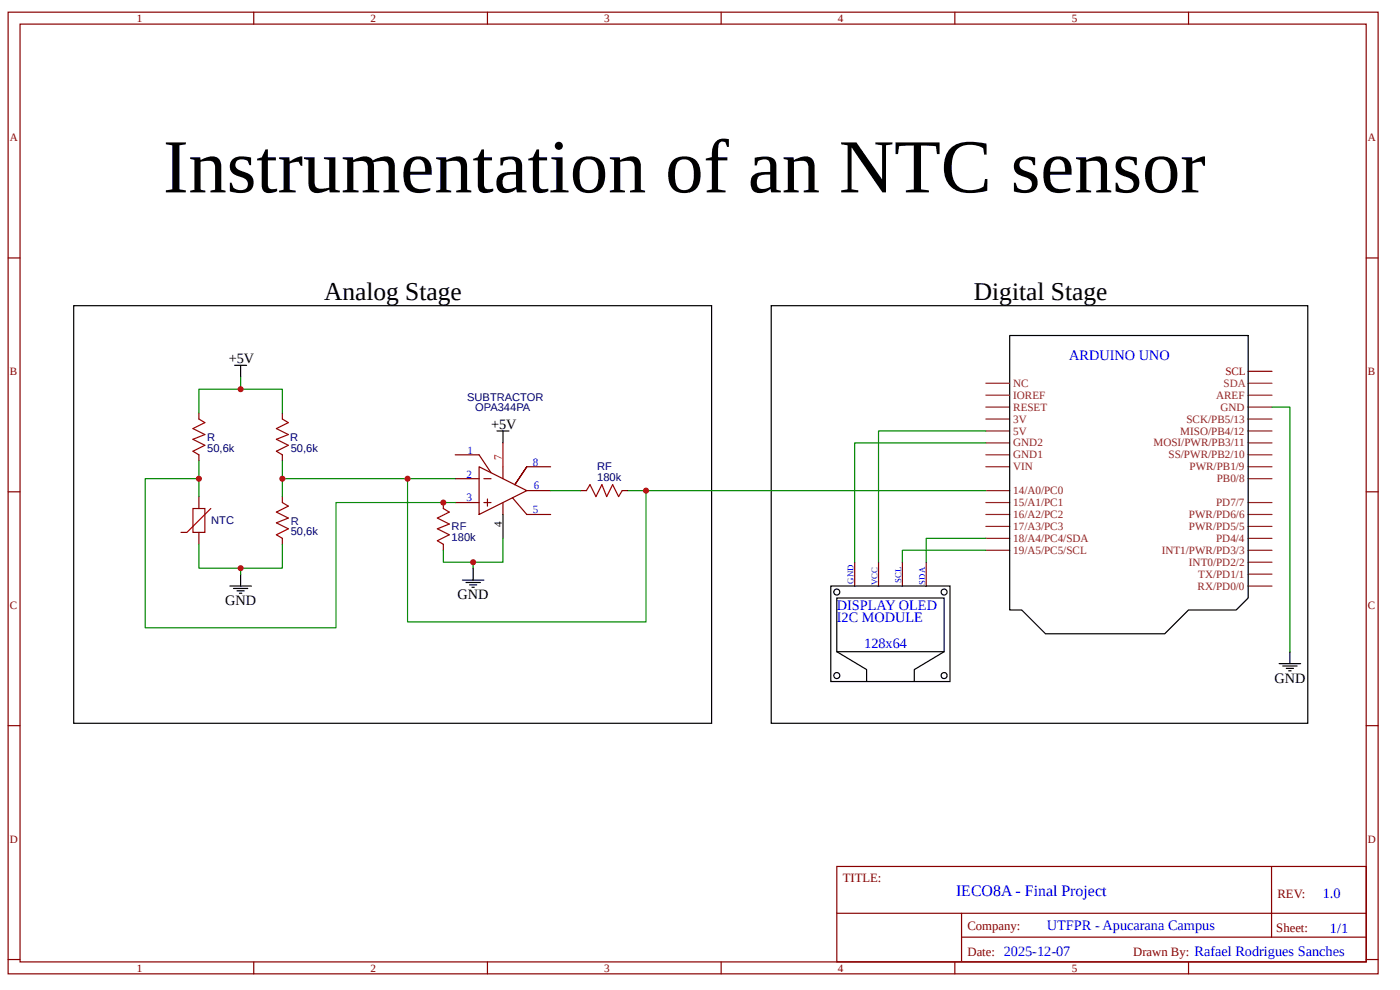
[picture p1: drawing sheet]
<svg xmlns="http://www.w3.org/2000/svg" width="297mm" height="210mm" viewBox="0 0 297 210" stroke-linecap="round" stroke-linejoin="round" font-family="sans-serif">
<g fill="none" stroke="#800" stroke-width=".25">
<path d="M1.7 2.6h290.7v203.9h-290.7zM4.3 5.1h285.5v198.8h-285.5zM53.8 2.6v2.5M103.4 2.6v2.5M153 2.6v2.5M202.6 2.6v2.5M252.1 2.6v2.5M1.7 54.7h2.6M289.8 54.7h2.6M42.2 87.6v1.2M42.2 96.4v1.3M59.9 87.6v1.2"/>
<path d="M59.9 96.4v1.3M96.6 96.4h5l2.6 3.8M101.6 99l10.2 5-10.2 5.1zM106.7 99v2.5M111.8 99h5M1.7 104.3h2.6M42.2 105.3v2.5M42.2 112.9v2.5M59.9 105.3v1.2M59.9 114.1v1.3M94.1 106.5v1.3M94.1 115.4v1.3"/>
<path d="M96.6 106.5h5M96.6 101.5h5M102.7 106.5h1.5M102.7 101.5h1.5M103.4 105.8v1.5M106.7 106.5v2.6M108.7 105.5l3.1 3.6h5M109.2 102.8l2.6-3.8-2.6 3.8M111.8 104h5M123.1 104h1.3M132 104h1.3M181.3 119.2v5.1"/>
<path d="M186.4 119.2v5.1M191.4 119.2v5.1M196.5 119.2v5.1M289.8 104.3h2.6M1.7 153.8h2.6M289.8 153.8h2.6M177.5 183.7h112.3v20.2h-112.3zM177.6 193.6h112.1M204 198.7h85.7M204 193.6v10.1M269.8 183.7v15M1.7 203.4h2.6"/>
<path d="M53.8 203.9v2.6M103.4 203.9v2.6M153 203.9v2.6M202.6 203.9v2.6M252.1 203.9v2.6M289.8 203.4h2.6"/>
</g>
<g fill="none" stroke="#000" stroke-width=".25">
<path d="M15.6 64.8h135.4v88.5h-135.4zM49.8 77.5h2.5M51 77.5v2.5M163.6 64.8h113.8v88.5h-113.8zM214.2 71.1h50.6v55.7l-2.5 2.5h-10.2l-5 5.1h-25.3l-5.1-5.1h-2.5zM105.4 91.4h2.6M106.7 91.4v2.5M106.7 109.1v5M48.8 124.3h4.5M49.5 124.8h3.1M50.3 125.3h1.5M50.8 125.8h.5"/>
<path d="M51 121.7v2.6M98.1 123h4.6M98.9 123.5h3M99.6 124h1.5M100.1 124.5h.5M100.4 120.5v2.5M176.3 124.3h25.3v20.2h-25.3zM177.5 126.8h22.8v11.4h-22.8zM177.5 138.2l6.4 3.8v2.5M200.3 138.2l-6.3 3.8v2.5M273.7 138.2v2.5M271.4 140.7h4.5"/>
<path d="M272.1 141.2h3.1M272.9 141.7h1.5M273.4 142.2h.5"/>
<circle cx="177.5" cy="125.5" r=".63"/>
<circle cx="200.3" cy="125.5" r=".63"/>
<circle cx="177.5" cy="143.2" r=".63"/>
<circle cx="200.3" cy="143.2" r=".63"/>
</g>
<path d="M106.7 93.9v5.1" fill="none" stroke="#f00" stroke-width=".25"/>
<path d="M42.2 88.8l1.3 .8-2.6 1.3 2.6 1.2-2.6 1 2.6 1.3-2.6 1.3 1.3 .7M59.9 88.8l1.3 .8-2.6 1.3 2.6 1.2-2.6 1 2.6 1.3-2.6 1.3 1.3 .7M40.9 107.8h2.6v5.1h-2.6zM44.7 107.8l-5 5.1h-1.3M59.9 106.5l1.3 .8-2.6 1.3 2.6 1.2-2.6 1 2.6 1.3-2.6 1.3 1.3 .7M94.1 107.8l1.2 .8-2.5 1.2 2.5 1.3-2.5 1 2.5 1.3-2.5 1.2 1.3 .8M124.4 104l.8-1.2 1.2 2.5 1.3-2.5 1 2.5 1.3-2.5 1.2 2.5 .8-1.3" fill="none" stroke="#a00000" stroke-width=".25"/>
<g fill="none" stroke="#8d2323" stroke-width=".25">
<path d="M209.1 99h5.1M209.1 96.4h5.1M209.1 93.9h5.1M209.1 91.4h5.1M209.1 88.8h5.1M209.1 86.3h5.1M209.1 83.8h5.1M209.1 81.3h5.1M264.8 99h5.1M264.8 96.4h5.1M264.8 93.9h5.1M264.8 91.4h5.1"/>
<path d="M264.8 88.8h5.1M264.8 86.3h5.1M264.8 83.8h5.1M209.1 116.7h5.1M209.1 114.1h5.1M209.1 111.6h5.1M209.1 109.1h5.1M209.1 106.5h5.1M209.1 104h5.1M264.8 119.2h5.1M264.8 116.7h5.1M264.8 114.1h5.1"/>
<path d="M264.8 111.6h5.1M264.8 109.1h5.1M264.8 106.5h5.1M264.8 101.5h5.1M264.8 124.3h5.1M264.8 121.7h5.1"/>
</g>
<path d="M264.8 81.3h5.1" fill="none" stroke="#933" stroke-width=".25"/>
<path d="M264.8 78.7h5.1" fill="none" stroke="#900" stroke-width=".25"/>
<g fill="none" stroke="#080" stroke-width=".25">
<path d="M51 80v2.5M42.2 87.6v-5.1h17.7v5.1M42.2 97.7v7.6M59.9 97.7v7.6M209.1 93.9h-27.8v25.3M209.1 91.4h-22.7v27.8M269.9 86.3h3.8v51.9M42.2 101.5h-11.4v31.6h40.5v-26.6h25.3M42.2 115.4v5.1h17.7v-5.1M59.9 101.5h36.7M86.5 101.5v30.3h50.6v-27.8h-3.8M94.1 116.7v2.5h6.3v1.3"/>
<path d="M106.7 114.1v5.1h-6.3M116.8 104h6.3M137.1 104h72M209.1 116.7h-17.7v2.5M209.1 114.1h-12.6v5.1M51 120.5v1.2"/>
</g>
<g fill="#c00">
<circle cx="51" cy="82.5" r=".63"/>
<circle cx="59.9" cy="101.5" r=".63"/>
<circle cx="86.5" cy="101.5" r=".63"/>
<circle cx="42.2" cy="101.5" r=".63"/>
<circle cx="94.1" cy="106.5" r=".63"/>
<circle cx="100.4" cy="119.2" r=".63"/>
<circle cx="51" cy="120.5" r=".63"/>
<circle cx="137.1" cy="104" r=".63"/>
</g>
<text font-size="16.2" x="34.6" y="40.8">Instrumentation of an NTC sensor</text>
<g font-size="5.4">
<text x="68.8" y="63.5">Analog Stage</text>
<text x="206.6" y="63.5">Digital Stage</text>
</g>
<text font-size="3.4" fill="#00f" x="202.8" y="190">IECO8A - Final Project</text>
<g font-size="3">
<text x="48.5" y="77">+5V</text>
<text x="104.2" y="90.9">+5V</text>
<text x="47.8" y="128.3">GND</text>
<text x="97.1" y="127">GND</text>
<text x="270.4" y="144.7">GND</text>
</g>
<g font-size="3" fill="#00f">
<text x="226.9" y="76.4">ARDUINO UNO</text>
<text x="177.5" y="131.8">I2C MODULE</text>
<text x="177.5" y="129.3">DISPLAY OLED</text>
<text x="183.3" y="137.4">128x64</text>
<text x="280.6" y="190.3">1.0</text>
<text x="222.1" y="197.2">UTFPR - Apucarana Campus</text>
<text x="282.2" y="197.7">1/1</text>
</g>
<g font-size="2.7" fill="#800">
<text x="178.8" y="187">TITLE:</text>
<text x="271" y="190.3">REV:</text>
<text x="205.3" y="197.2">Company:</text>
<text x="270.8" y="197.6">Sheet:</text>
<text x="205.3" y="202.7">Date: 2025-12-07</text>
<text x="240.4" y="202.7">Drawn By: Rafael Rodrigues Sanches</text>
</g>
<g font-size="2.4" fill="#800">
<text x="29" y="4.7">1</text>
<text x="78.6" y="4.7">2</text>
<text x="128.2" y="4.7">3</text>
<text x="177.8" y="4.7">4</text>
<text x="227.4" y="4.7">5</text>
<text x="2.1" y="29.9">A</text>
<text x="290.2" y="29.9">A</text>
<text x="2.1" y="79.5">B</text>
<text x="290.2" y="79.5">B</text>
<text x="2.1" y="129.1">C</text>
<text x="290.2" y="129.1">C</text>
<text x="2.1" y="178.6">D</text>
<text x="290.2" y="178.6">D</text>
<text x="29" y="206.1">1</text>
<text x="78.6" y="206.1">2</text>
<text x="128.2" y="206.1">3</text>
<text x="177.8" y="206.1">4</text>
<text x="227.4" y="206.1">5</text>
</g>
<g font-size="2.4" fill="#8d2323">
<text x="215" y="82">NC</text>
<text x="215" y="89.6">3V</text>
<text x="215" y="87.1">RESET</text>
<text x="215" y="84.5">IOREF</text>
<text x="251.7" y="89.6">SCK/PB5/13</text>
<text x="258" y="84.5">AREF</text>
<text x="258.9" y="87.1">GND</text>
<text x="215" y="94.7">GND2</text>
<text x="215" y="92.1">5V</text>
<text x="244.7" y="94.7">MOSI/PWR/PB3/11</text>
<text x="250.4" y="92.1">MISO/PB4/12</text>
<text x="215" y="99.7">VIN</text>
<text x="215" y="97.2">GND1</text>
<text x="247.9" y="97.2">SS/PWR/PB2/10</text>
<text x="252.4" y="99.7">PWR/PB1/9</text>
<text x="215" y="107.3">15/A1/PC1</text>
<text x="215" y="104.8">14/A0/PC0</text>
<text x="258" y="107.3">PD7/7</text>
<text x="258.1" y="102.2">PB0/8</text>
<text x="215" y="112.4">17/A3/PC3</text>
<text x="215" y="109.8">16/A2/PC2</text>
<text x="252.2" y="112.4">PWR/PD5/5</text>
<text x="252.2" y="109.8">PWR/PD6/6</text>
<text x="215" y="117.4">19/A5/PC5/SCL</text>
<text x="215" y="114.9">18/A4/PC4/SDA</text>
<text x="246.5" y="117.4">INT1/PWR/PD3/3</text>
<text x="252.2" y="120">INT0/PD2/2</text>
<text x="258" y="114.9">PD4/4</text>
<text x="254.1" y="125">RX/PD0/0</text>
<text x="254.2" y="122.5">TX/PD1/1</text>
</g>
<text font-size="2.4" fill="#933" x="259.6" y="82">SDA</text>
<text font-size="2.4" fill="#900" x="260" y="79.5">SCL</text>
<g font-size="2.4" fill="#000080">
<text x="99.1" y="85">SUBTRACTOR</text>
<text x="100.8" y="87.1">OPA344PA</text>
<text x="44" y="95.8">50,6k</text>
<text x="44" y="93.6">R</text>
<text x="61.6" y="93.5">R</text>
<text x="61.7" y="95.8">50,6k</text>
<text x="126.7" y="102">180k</text>
<text x="126.7" y="99.7">RF</text>
<text x="44.8" y="111.2">NTC</text>
<text x="61.7" y="113.5">50,6k</text>
<text x="61.7" y="111.3">R</text>
<text x="95.8" y="112.4">RF</text>
<text x="95.8" y="114.7">180k</text>
</g>
<g font-size="2.4" fill="#00f">
<text x="98.9" y="101.2">2</text>
<text x="99.2" y="96.2">1</text>
<text x="113" y="98.7">8</text>
<text x="98.9" y="106.3">3</text>
<text x="113.3" y="103.8">6</text>
<text x="113" y="108.8">5</text>
</g>
<text font-size="2.4" fill="#f00" x="106.4" y="97.4" transform="rotate(-90 106.4 97.4)">7</text>
<text font-size="2.4" x="106.4" y="111.8" transform="rotate(-90 106.4 111.8)">4</text>
<g font-size="1.9" fill="#00f">
<text x="181.1" y="123.7" transform="rotate(-90 181.1 123.7)">GND</text>
<text x="186.1" y="124" transform="rotate(-90 186.1 124)">VCC</text>
<text x="191.2" y="123.6" transform="rotate(-90 191.2 123.6)">SCL</text>
<text x="196.2" y="123.9" transform="rotate(-90 196.2 123.9)">SDA</text>
</g>
</svg>
